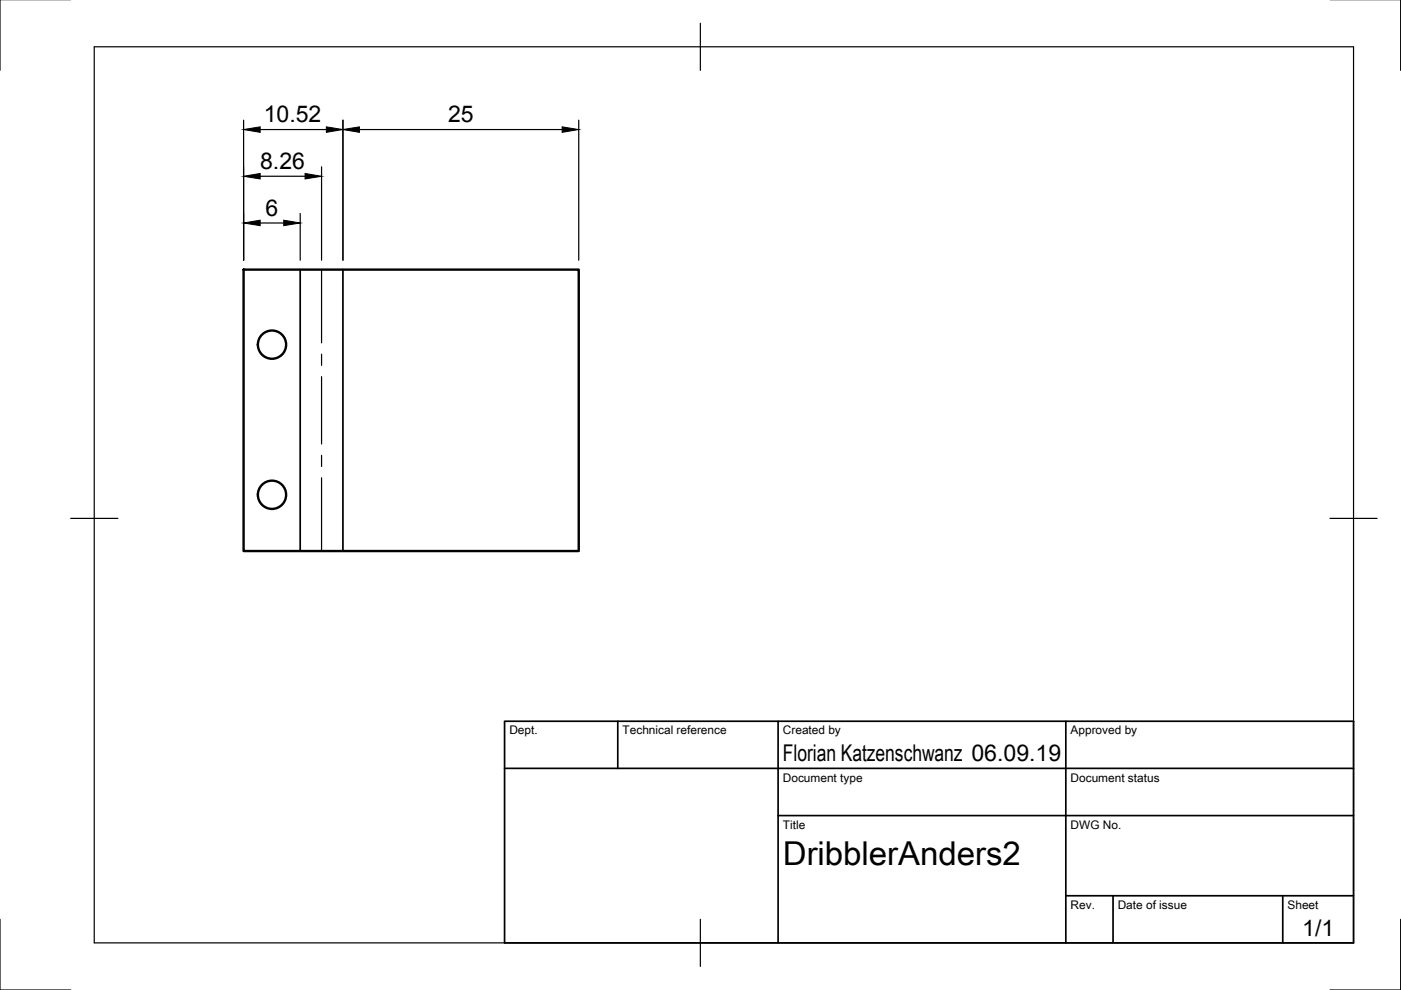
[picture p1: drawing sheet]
<svg xmlns="http://www.w3.org/2000/svg" width="297mm" height="210mm" viewBox="0 0 297 210" stroke-linecap="round" stroke-linejoin="round" font-family="sans-serif">
<!-- layer: Sichtbar -->
<g fill="none" stroke="#000" stroke-width=".51">
<path d="M51.6 57.2h71.1v59.6h-71.1z"/>
<circle cx="57.7" cy="73.1" r="3"/>
<circle cx="57.7" cy="104.9" r="3"/>
</g>
<!-- layer: Mittellinien -->
<path d="M68.2 57.2v15.5M68.2 75.1v2.4M68.2 79.9v14.2M68.2 96.5v2.4M68.2 101.3v15.5" fill="none" stroke="#000" stroke-width=".25"/>
<!-- layer: Sichtbar schmal -->
<path d="M63.6 57.2v59.6M72.7 57.2v59.6" fill="none" stroke="#000" stroke-width=".36"/>
<!-- layer: Border -->
<path d="M0 -.1v15M297 -.1v15M20 9.9h267v190h-267zM148.5 4.9v10M15 109.9h10M282 109.9h10M0 194.9v15h15M148.5 194.9v10M297 194.9v15h-15" fill="none" stroke="#000" stroke-width=".25"/>
<!-- layer: TitleBlock -->
<path d="M107 152.9h180v47h-180zM131 152.9v10M165 152.9v47M226 152.9v47M107 162.9h180M165 172.9h122M226 189.9h61M236 189.9v10M272 189.9v10" fill="none" stroke="#000" stroke-width=".36"/>
<!-- layer: Dimensions -->
<path d="M51.6 25.5v29.7M55.2 37.4h9.5M55.2 27.5h14M68.2 35.4v19.8M72.7 25.5v29.7M76.2 27.5h43M122.7 25.5v29.7M55.2 47.3h5M63.6 45.3v9.9" fill="none" stroke="#000" stroke-width=".25"/>
<path d="M51.6 37.4l3.6-.6v1.1zM51.6 27.5l3.6-.6v1.2zM64.7 36.8l3.5 .6-3.5 .5zM69.2 26.9l3.5 .6-3.5 .6zM72.7 27.5l3.5-.6v1.2zM119.2 26.9l3.5 .6-3.5 .6zM51.6 47.3l3.6-.6v1.2zM60.2 46.7l3.4 .6-3.4 .6z" fill="#000" stroke="#000" stroke-width=".21"/>
<text font-size="7" x="166" y="183.4">DribblerAnders2</text>
<g font-size="4.9">
<text x="55.9" y="25.9">10.52</text>
<text x="95" y="25.9">25</text>
<text x="55.2" y="35.8">8.26</text>
<text x="56.3" y="45.7">6</text>
<text x="166" y="161.4">Florian Katzenschwanz 06.09.19</text>
<text x="276.1" y="198.5">1/1</text>
</g>
<g font-size="2.5">
<text x="108" y="155.7">Dept.</text>
<text x="132" y="155.7">Technical reference</text>
<text x="166" y="155.7">Created by</text>
<text x="227" y="155.7">Approved by</text>
<text x="166" y="165.7">Document type</text>
<text x="227" y="165.7">Document status</text>
<text x="166" y="175.7">Title</text>
<text x="227" y="175.7">DWG No.</text>
<text x="227" y="192.7">Rev.</text>
<text x="237" y="192.7">Date of issue</text>
<text x="273" y="192.7">Sheet</text>
</g>
</svg>
